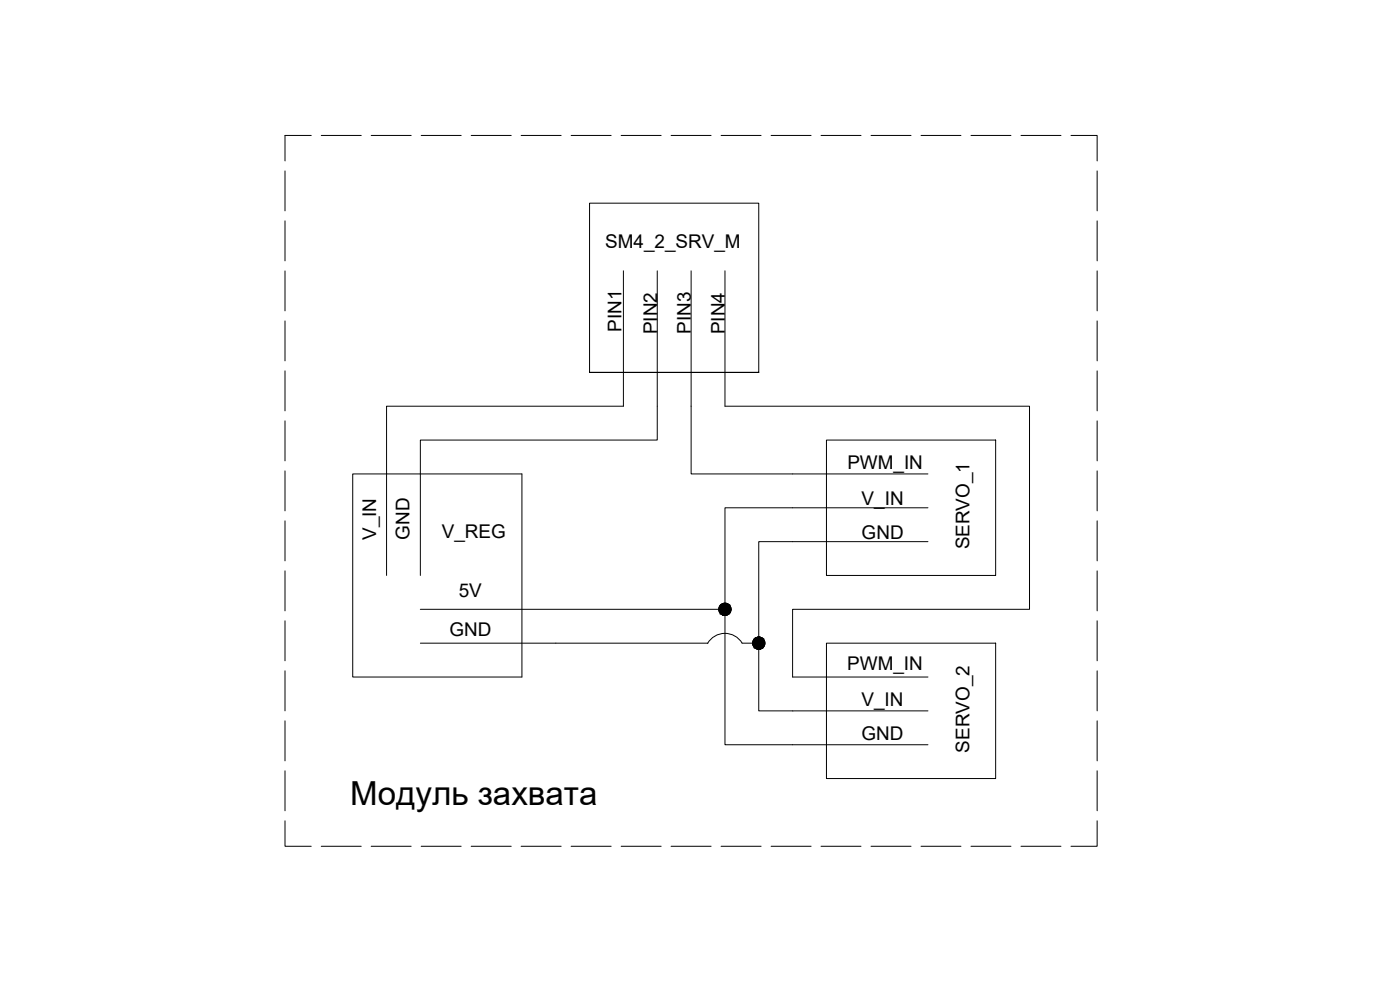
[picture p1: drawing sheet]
<svg xmlns="http://www.w3.org/2000/svg" width="420mm" height="297mm" viewBox="0 0 420 297" stroke-linecap="round" stroke-linejoin="round" font-family="sans-serif">
<!-- layer: 0 -->
<g fill="none" stroke="#000" stroke-width=".3">
<path d="M85.5 51.3v12M93.4 40.6h-7.9v7.7M96.4 40.6h12M111.4 40.6h12M126.4 40.6h12M141.4 40.6h12M156.4 40.6h12M171.4 40.6h12M186.4 40.6h12M201.4 40.6h12M216.4 40.6h12M231.4 40.6h12"/>
<path d="M246.4 40.6h12M261.4 40.6h12M276.4 40.6h12M291.4 40.6h12M306.4 40.6h12M321.4 40.6h7.9v7.7M329.3 51.3v12M85.5 66.3v12M329.3 66.3v12M85.5 81.3v12M85.5 96.3v12M187.1 81.3v40.6h-71.1v50.8"/>
<path d="M197.3 81.3v50.7h-71.1v40.7M207.4 81.3v60.9h71.1M217.6 81.3v40.6h91.4v60.9h-71.1v20.3h40.6M329.3 81.3v12M329.3 96.3v12M85.5 111.3v12M176.9 111.7h50.8h-50.8v-50.7h50.8v50.7M329.3 111.3v12M85.5 126.3v12M248 132h50.8v40.7h-50.8zM329.3 126.3v12M85.5 141.3v12"/>
<path d="M85.5 156.3v12M105.9 142.2h50.7v60.9h-50.7zM278.5 152.4h-60.9v71.1h60.9M329.3 141.3v12M329.3 156.3v12M85.5 171.3v12M278.5 162.5h-50.8v50.8h50.8M329.3 171.3v12M85.5 186.3v12M126.2 182.8h91.4M126.2 193h86.2M227.7 193h-5a6 6 0 0 0-10.3 0"/>
<path d="M248 193h50.8v40.6h-50.8zM329.3 186.3v12M85.5 201.3v12M85.5 216.3v12M329.3 201.3v12M329.3 216.3v12M85.5 231.3v12M329.3 231.3v12M85.5 246.3v7.6h7.9M96.4 253.9h12M111.4 253.9h12M126.4 253.9h12"/>
<path d="M141.4 253.9h12M156.4 253.9h12M171.4 253.9h12M186.4 253.9h12M201.4 253.9h12M216.4 253.9h12M231.4 253.9h12M246.4 253.9h12M261.4 253.9h12M276.4 253.9h12M291.4 253.9h12M306.4 253.9h12"/>
<path d="M329.3 246.3v7.6h-7.9"/>
<circle cx="217.6" cy="182.8" r="1.83"/>
<circle cx="227.7" cy="193" r="1.83"/>
</g>
<g fill="#000" stroke="#000" stroke-width=".3">
<path d="M217.4 181l.7 .1zM217.1 181.1h1z"/>
<path d="M217.1 181.1l1.3 .1zM216.7 181.2h1.7z"/>
<path d="M217.1 184.6h1zM217.1 184.6h.6z"/>
<path d="M216.7 181.2l2 .2-.3-.2zM216.5 181.4l.2-.2 2 .2z"/>
<path d="M216.7 184.4h1.7zM216.7 184.4l1.4 .2z"/>
<path d="M216.5 181.4l2.4 .2-.2-.2zM216.2 181.6l.3-.2 2.4 .2z"/>
<path d="M216.5 184.3l1.9 .1 .3-.1zM216.5 184.3l1.9 .1z"/>
<path d="M216.2 181.6l2.9 .3-.2-.3zM216.2 181.6l2.9 .3h-3.1z"/>
<path d="M216.2 184l2.5 .3 .2-.3zM216.2 184l2.5 .3h-2.2z"/>
<path d="M216 181.9l3.3 .3-.2-.3zM216 181.9l3.3 .3h-3.4z"/>
<path d="M216 183.8l2.9 .2 .2-.2zM216 183.8l2.9 .2h-2.7z"/>
<path d="M215.9 182.2l3.5 .3-.1-.3zM215.9 182.2l3.5 .3h-3.6z"/>
<path d="M215.9 183.5l3.2 .3 .2-.3zM215.9 183.5l3.2 .3h-3.1z"/>
<path d="M215.8 182.5l3.6 .3v-.3zM215.8 182.5l3.6 .3h-3.7z"/>
<path d="M215.8 183.2l3.5 .3 .1-.3zM215.8 183.2l3.5 .3h-3.4z"/>
<path d="M215.7 182.8l3.7 .4v-.4zM215.7 182.8l3.7 .4h-3.6z"/>
<path d="M227.5 191.2h.7zM227.2 191.2h1z"/>
<path d="M227.2 191.2l1.3 .1zM226.9 191.3h1.6z"/>
<path d="M227.2 194.7h1zM227.2 194.7l.7 .1z"/>
<path d="M226.9 191.3l1.9 .2zM226.6 191.5l.3-.2 1.9 .2z"/>
<path d="M226.9 194.6h1.6zM226.9 194.6l1.3 .1z"/>
<path d="M226.6 191.5l2.5 .2-.3-.2zM226.6 191.5l2.5 .2h-2.7z"/>
<path d="M226.6 194.4l1.9 .2 .3-.2zM226.6 194.4l1.9 .2z"/>
<path d="M226.4 191.7l2.9 .3-.2-.3zM226.4 191.7l2.9 .3h-3.1z"/>
<path d="M226.4 194.2l2.4 .2 .3-.2zM226.4 194.2l2.4 .2h-2.2z"/>
<path d="M226.2 192l3.2 .3-.1-.3zM226.2 192l3.2 .3h-3.4z"/>
<path d="M226.2 193.9l2.9 .3 .2-.3zM226.2 193.9l2.9 .3h-2.7z"/>
<path d="M226 192.3l3.5 .3-.1-.3zM226 192.3l3.5 .3h-3.6z"/>
<path d="M226 193.6l3.3 .3 .1-.3zM226 193.6l3.3 .3h-3.1z"/>
<path d="M225.9 192.6l3.6 .4v-.4zM225.9 192.6l3.6 .4h-3.6z"/>
<path d="M225.9 193.3l3.5 .3 .1-.3zM225.9 193.3l3.5 .3h-3.4z"/>
<path d="M225.9 193l3.6 .3v-.3zM225.9 193l3.6 .3h-3.6z"/>
</g>
<text font-size="9.9" x="105.1" y="241.7">Модуль захвата</text>
<g font-size="5.7">
<text x="181.6" y="74.3">SM4_2_SRV_M</text>
<text x="186.5" y="99.5" transform="rotate(-90 186.5 99.5)">PIN1</text>
<text x="197.3" y="100.3" transform="rotate(-90 197.3 100.3)">PIN2</text>
<text x="207.3" y="100.2" transform="rotate(-90 207.3 100.2)">PIN3</text>
<text x="217.6" y="100.3" transform="rotate(-90 217.6 100.3)">PIN4</text>
<text x="254.3" y="140.7">PWM_IN</text>
<text x="258.6" y="151.4">V_IN</text>
<text x="112.9" y="162" transform="rotate(-90 112.9 162)">V_IN</text>
<text x="122.9" y="162" transform="rotate(-90 122.9 162)">GND</text>
<text x="132.6" y="161.5">V_REG</text>
<text x="258.6" y="161.6">GND</text>
<text x="290.9" y="164.9" transform="rotate(-90 290.9 164.9)">SERVO_1</text>
<text x="137.7" y="179">5V</text>
<text x="134.9" y="190.8">GND</text>
<text x="254.3" y="201">PWM_IN</text>
<text x="258.6" y="211.8">V_IN</text>
<text x="258.6" y="221.9">GND</text>
<text x="290.9" y="225.8" transform="rotate(-90 290.9 225.8)">SERVO_2</text>
</g>
</svg>
